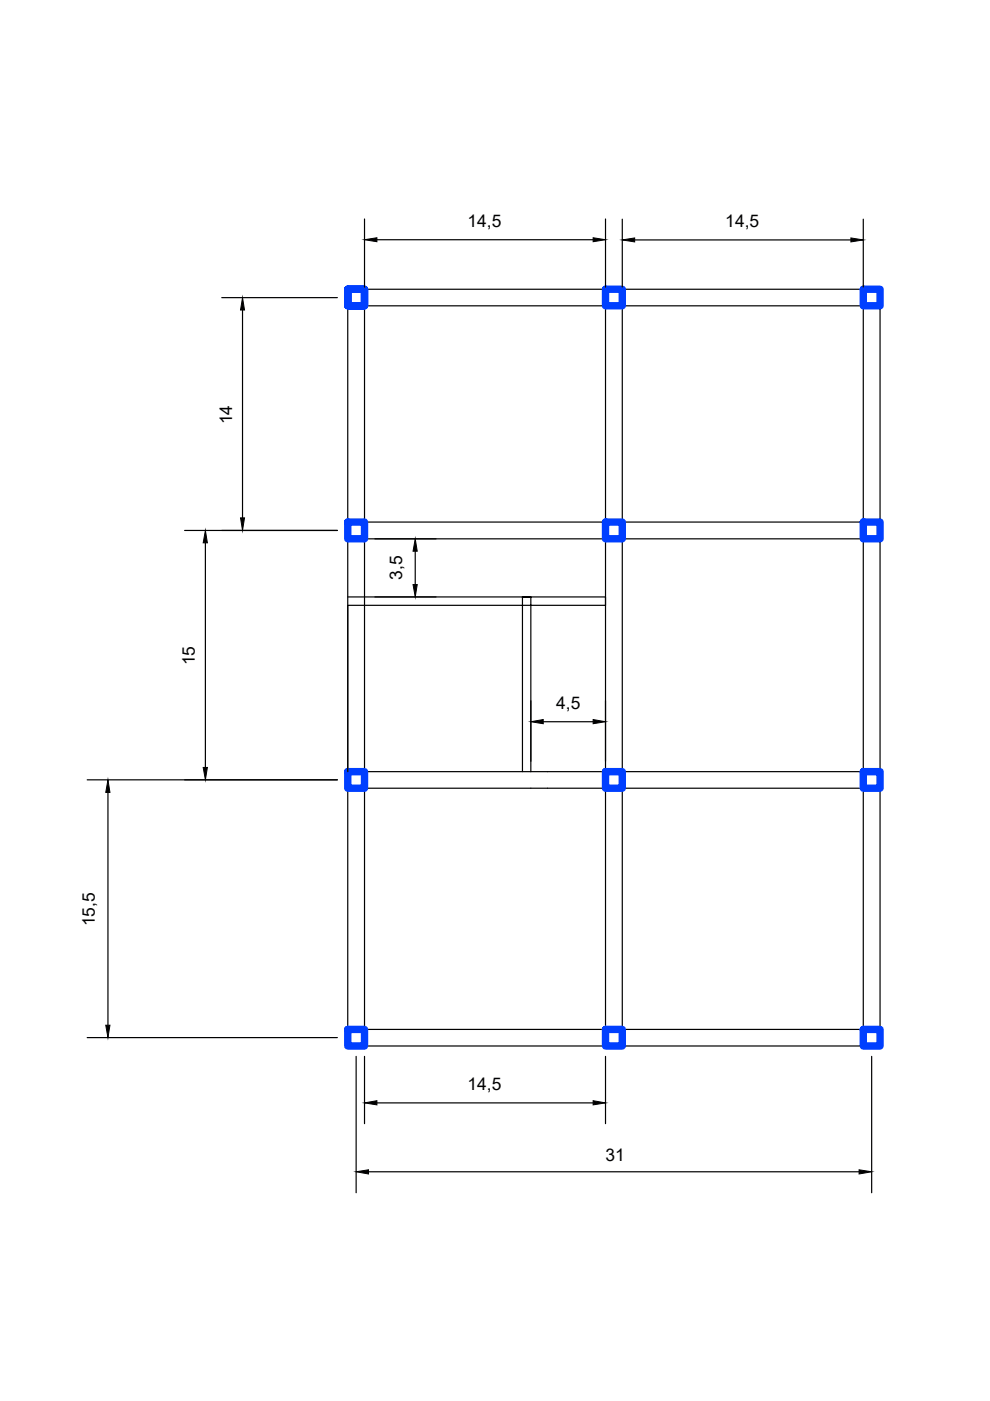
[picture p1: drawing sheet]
<svg xmlns="http://www.w3.org/2000/svg" width="210mm" height="297mm" viewBox="0 0 210 297" stroke-linecap="round" stroke-linejoin="round" font-family="sans-serif">
<!-- layer: 0 -->
<g fill="none" stroke="#000" stroke-width=".25">
<path d="M77.3 46.4v14.5M79.9 50.8h45.9M128.4 46.4v14.5M131.9 46.5v14.4M134.6 50.9h45.8M183 46.5v14.4M47 63.1h24.5M51.4 65.7v44.1M73.7 63.1v156.9M75.5 64.8h109.3M75.5 61.3h109.3M77.3 61.3v3.5v-3.5h-3.6v3.5h3.6"/>
<path d="M77.3 63.1v156.9M128.4 63.1v158.7h3.5v-3.5M128.4 61.3h3.5v3.5h-3.5zM131.9 63.1v156.9M183 61.3h3.6v3.5h-3.6zM183 63.1v156.9M186.6 63.1v156.9M39.1 112.5h32.4M43.5 115.1v47.6M73.7 110.7h3.6v3.5h-3.6zM75.5 110.7h109.3M75.5 114.2h109.3"/>
<path d="M88 116.9v7M183 110.7h3.6v3.5h-3.6zM73.7 126.6h54.7v1.7h-17.6v-1.7h1.8v37M79.5 126.6h12.9M112.6 148.6v12.8M115.2 153h10.6M18.5 165.3h53M22.9 168v49.4M73.7 163.6h3.6v3.5h-3.6zM73.7 163.6v-35.3h37.1v35.3M75.5 167.1h109.3M75.5 163.6h109.3"/>
<path d="M183 163.6h3.6v3.5h-3.6zM18.5 220h53M73.7 218.3h3.6h-3.6v3.5h3.6v-3.5M75.5 218.3h109.3M75.5 221.8h111.1v-3.5h-3.6v3.5M75.5 224v28.9M77.3 224v14.2M79.9 233.8h45.9M128.4 224v14.2M184.8 224v28.9M78.1 248.4h104"/>
</g>
<!-- layer: Columns -->
<path d="M73.7 61.3v3.5h3.6v-3.5h-3.6h3.6v3.5h-3.6zM128.4 61.3h3.5v3.5h-3.5zM183 61.3h3.6v3.5h-3.6zM73.7 110.7h3.6v3.5h-3.6zM128.4 110.7h3.5v3.5h-3.5zM183 110.7h3.6v3.5h-3.6zM73.7 163.6h3.6v3.5h-3.6zM128.4 163.6h3.5v3.5h-3.5zM183 163.6h3.6v3.5h-3.6zM73.7 218.3h3.6v3.5h-3.6zM128.4 218.3h3.5v3.5h-3.5zM183 218.3h3.6v3.5h-3.6z" fill="none" stroke="#003fff" stroke-width="1.6"/>
<!-- layer: 0 -->
<g fill="#000" stroke="#000" stroke-width=".21">
<path d="M77.3 50.8l2.6-.4v.9zM125.8 50.4l2.6 .4-2.6 .5zM131.9 50.9l2.7-.5v.9zM180.4 50.4l2.6 .5-2.6 .4zM51.4 63.1l.4 2.6h-.8zM43.5 112.5l.5 2.6h-.9zM51 109.8h.8l-.4 2.7zM88 114.2l.5 2.7h-.9zM87.6 123.9h.9l-.5 2.7zM112.6 153l2.6-.4v.8zM125.8 152.6l2.6 .4-2.6 .4zM22.9 165.3l.4 2.7h-.9z"/>
<path d="M43.1 162.7h.9l-.5 2.6zM22.4 217.4h.9l-.4 2.6zM77.3 233.8l2.6-.4v.9zM125.8 233.4l2.6 .4-2.6 .5zM75.5 248.4l2.6-.4v.9zM182.1 248l2.7 .4-2.7 .5z"/>
</g>
<g font-size="3.7">
<text x="99.1" y="48.1">14,5</text>
<text x="153.8" y="48.2">14,5</text>
<text x="49.2" y="89.9" transform="rotate(-90 49.2 89.9)">14</text>
<text x="85.3" y="123" transform="rotate(-90 85.3 123)">3,5</text>
<text x="41.3" y="141.1" transform="rotate(-90 41.3 141.1)">15</text>
<text x="117.9" y="150.3">4,5</text>
<text x="20.1" y="196.4" transform="rotate(-90 20.1 196.4)">15,5</text>
<text x="99.1" y="231.1">14,5</text>
<text x="128.4" y="246.2">31</text>
</g>
</svg>
